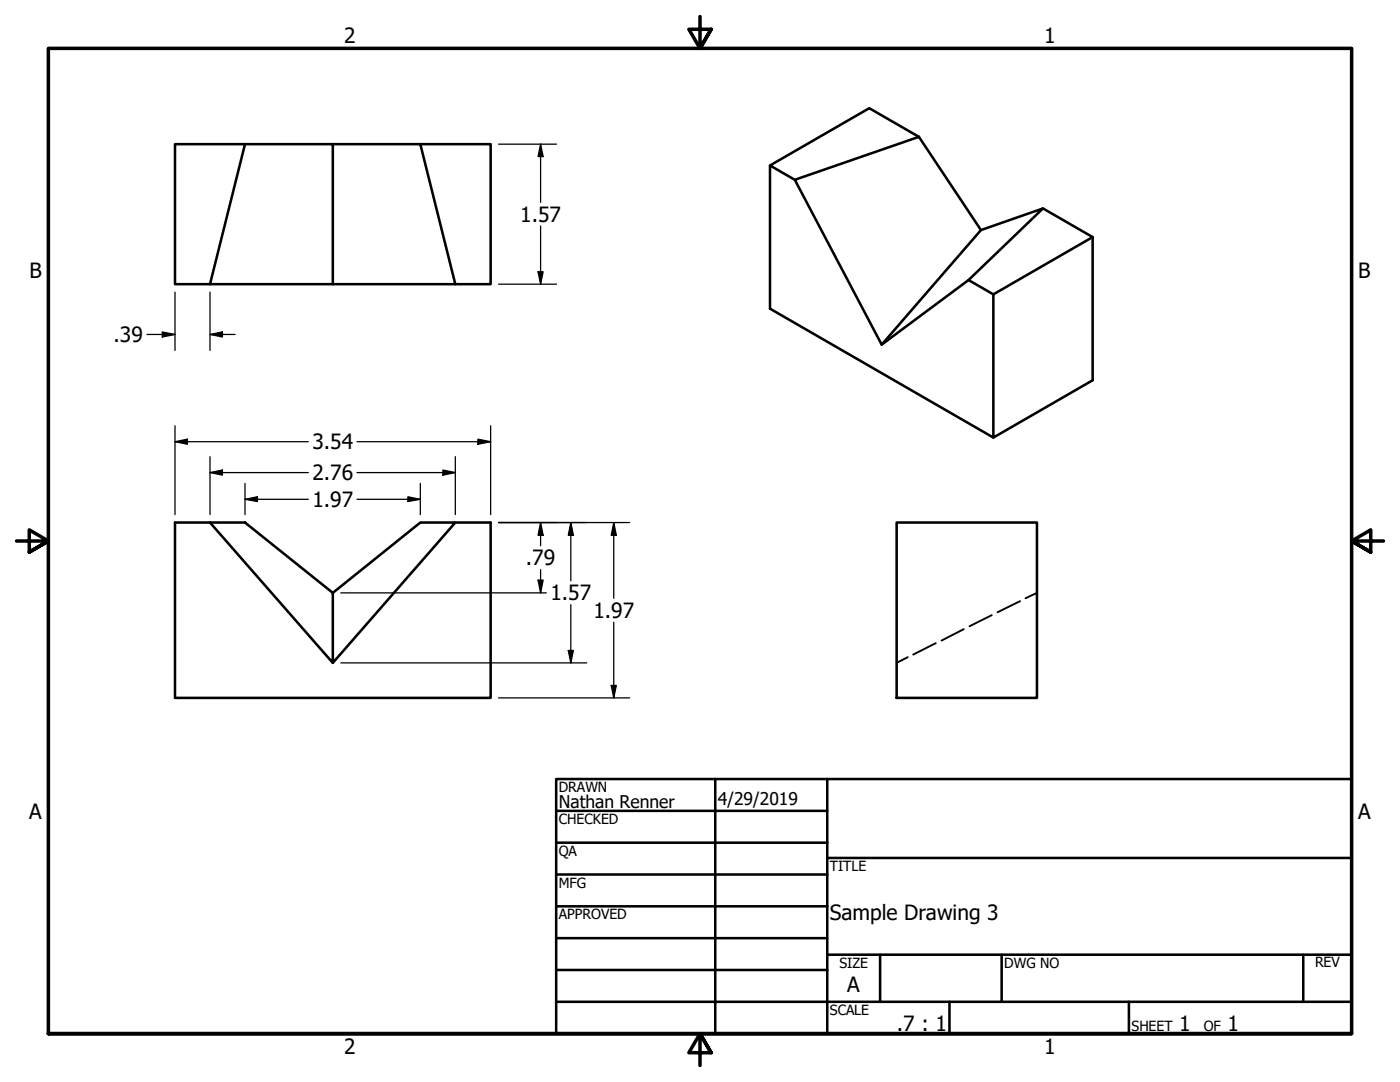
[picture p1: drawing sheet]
<svg xmlns="http://www.w3.org/2000/svg" width="279mm" height="216mm" viewBox="0 0 279 216" stroke-linecap="round" stroke-linejoin="round" font-family="sans-serif">
<!-- layer: Visible (ANSI) -->
<g fill="none" stroke="#000" stroke-width=".51">
<path d="M48.9 28.8h17.5v27.9h-24.5zM48.9 28.8h-14v27.9h7M66.4 28.8h17.5l7 27.9h-24.5M83.9 28.8h14v27.9h-7M153.7 33v28.6l44.5 25.7M158.6 35.9l24.8-8.6 12.4 18.6-19.8 22.9zM183.4 27.3l-9.9-5.7-19.8 11.4 4.9 2.9M195.8 45.9l12.4-4.3-14.9 14.3-17.3 12.9M208.2 41.6l9.9 5.7-19.9 11.4-4.9-2.8M218.1 47.3v28.6l-19.9 11.4v-28.6M41.9 104.3h7l17.5 14v14zM41.9 104.3h-7v35h63v-35h-7"/>
<path d="M66.4 118.3l17.5-14h7l-24.5 28M178.9 104.3h28v35h-28z"/>
</g>
<!-- layer: Hidden (ANSI) -->
<path d="M203.6 120l-4.5 2.2M206.9 118.3l-2.2 1.1M181.2 131.1l-2.3 1.2M186.8 128.3l-4.6 2.3M192.3 125.5l-4.4 2.3M197.9 122.7l-4.4 2.3" fill="none" stroke="#000" stroke-width=".38"/>
<!-- layer: Border (ANSI) -->
<path d="M139.7 3.3v6.4l-2.2-3.9h4.4l-2.2 3.9 2.2-3.9M3.3 107.9h6.4l-3.9-2.2v4.5l3.9-2.3-3.9 2.3M276.1 107.9h-6.4l3.9-2.2v4.5l-3.9-2.3 3.9 2.3M9.7 206.2v-196.5h260v196.5h-260h260M141.9 210.1l-2.2-3.9 2.2 3.9h-4.4l2.2-3.9v6.4" fill="none" stroke="#000" stroke-width=".7"/>
<!-- layer: Title (ANSI) -->
<g fill="none" stroke="#000" stroke-width=".51">
<path d="M111 155.4h158.7v50.8h-158.7zM142.7 155.4v50.8M165.1 155.4v50.8M111 161.8h54.1M111 168.1h54.1M111 174.5h54.1M165.1 171.2h104.6M111 180.8h54.1M111 187.2h54.1M111 193.5h54.1M111 199.9h158.7M165.1 190.5h104.6"/>
<path d="M175.6 190.5v9.4M189.5 199.9v6.3M199.9 190.5v9.4M225.3 199.9v6.3M260.1 190.5v9.4"/>
</g>
<!-- layer: Dimension (ANSI) -->
<g fill="none" stroke="#000" stroke-width=".25">
<path d="M99.5 28.8h11.6M107.9 28.8l.5 2.4h-1zM107.9 28.8v11.6M34.9 58.3v11.6M41.9 58.3v11.6M99.5 56.7h11.6M107.4 54.2h1l-.5 2.5zM107.9 45.1v11.6M29.3 66.7h5.6M32.4 66.2l2.5 .5-2.5 .5zM41.9 66.7l2.5-.5v1zM41.9 66.7h5"/>
<path d="M34.9 88.1l2.5-.5v1zM34.9 88.1h26.6M34.9 85v17.7M41.9 94.3l2.5-.5v1zM41.9 94.3h19.6M41.9 91.1v11.6M48.9 99.6l2.5-.5v1zM48.9 99.6h12.6M48.9 96.5v6.2M71.2 94.3h19.7M71.2 99.6h12.7M71.2 88.1h26.7"/>
<path d="M81.4 99.1l2.5 .5-2.5 .5zM83.9 96.5v6.2M88.4 93.8l2.5 .5-2.5 .5zM90.9 91.1v11.6M95.4 87.6l2.5 .5-2.5 .5zM97.9 85v17.7M68 118.3h41M99.5 104.3h26.2M107.4 115.8h1l-.5 2.5zM107.9 104.3l.5 2.5h-1zM107.9 104.3v4.6M107.9 113.7v4.6"/>
<path d="M113.9 104.3l.5 2.5h-1zM113.9 104.3v11.6M122.5 104.3l.5 2.5h-1zM122.5 104.3v15.1M68 132.3h49.1M99.5 139.3h26.2M113.4 129.8h1l-.5 2.5zM113.9 120.6v11.7M122 136.8h1l-.5 2.5zM122.5 124.1v15.2"/>
</g>
<g fill="#000">
<path d="M107.9 28.8l.5 2.4h-1z" fill-rule="evenodd"/>
<path d="M107.4 54.2h1l-.5 2.5z" fill-rule="evenodd"/>
<path d="M32.4 66.2l2.5 .5-2.5 .5z" fill-rule="evenodd"/>
<path d="M41.9 66.7l2.5-.5v1z" fill-rule="evenodd"/>
<path d="M34.9 88.1l2.5-.5v1z" fill-rule="evenodd"/>
<path d="M41.9 94.3l2.5-.5v1z" fill-rule="evenodd"/>
<path d="M48.9 99.6l2.5-.5v1z" fill-rule="evenodd"/>
<path d="M88.4 93.8l2.5 .5-2.5 .5z" fill-rule="evenodd"/>
<path d="M95.4 87.6l2.5 .5-2.5 .5z" fill-rule="evenodd"/>
<path d="M81.4 99.1l2.5 .5-2.5 .5z" fill-rule="evenodd"/>
<path d="M107.4 115.8h1l-.5 2.5z" fill-rule="evenodd"/>
<path d="M107.9 104.3l.5 2.5h-1z" fill-rule="evenodd"/>
<path d="M113.9 104.3l.5 2.5h-1z" fill-rule="evenodd"/>
<path d="M122.5 104.3l.5 2.5h-1z" fill-rule="evenodd"/>
<path d="M113.4 129.8h1l-.5 2.5z" fill-rule="evenodd"/>
<path d="M122 136.8h1l-.5 2.5z" fill-rule="evenodd"/>
</g>
<g font-size="4.2">
<text x="68.7" y="8.6">2</text>
<text x="208.4" y="8.6">1</text>
<text x="103.8" y="44.3">1.57</text>
<text x="5.9" y="55.5">B</text>
<text x="271.1" y="55.5">B</text>
<text x="22.7" y="68.3">.39</text>
<text x="62.4" y="89.7">3.54</text>
<text x="62.4" y="95.8">2.76</text>
<text x="62.4" y="101.2">1.97</text>
<text x="105" y="112.8">.79</text>
<text x="109.9" y="119.8">1.57</text>
<text x="118.4" y="123.3">1.97</text>
<text x="5.8" y="163.4">A</text>
<text x="271" y="163.4">A</text>
<text x="165.6" y="183.5">Sample Drawing 3</text>
<text x="169.1" y="198">A</text>
<text x="179" y="205.7">.7 : 1</text>
<text x="235.3" y="205.7">1</text>
<text x="245" y="205.7">1</text>
<text x="68.7" y="210.3">2</text>
<text x="208.4" y="210.3">1</text>
</g>
<g font-size="3.5">
<text x="111.5" y="161.2">Nathan Renner</text>
<text x="143.3" y="160.7">4/29/2019</text>
</g>
<g font-size="2.8">
<text x="111.5" y="158">DRAWN</text>
<text x="111.5" y="164.4">CHECKED</text>
<text x="111.5" y="170.8">QA</text>
<text x="165.6" y="173.7">TITLE</text>
<text x="111.5" y="177.1">MFG</text>
<text x="111.5" y="183.5">APPROVED</text>
<text x="167.5" y="193.1">SIZE</text>
<text x="200.4" y="193.1">DWG NO</text>
<text x="262.4" y="193">REV</text>
<text x="165.6" y="202.5">SCALE</text>
<text x="225.8" y="205.7">SHEET</text>
<text x="240.2" y="205.7">OF</text>
</g>
</svg>
